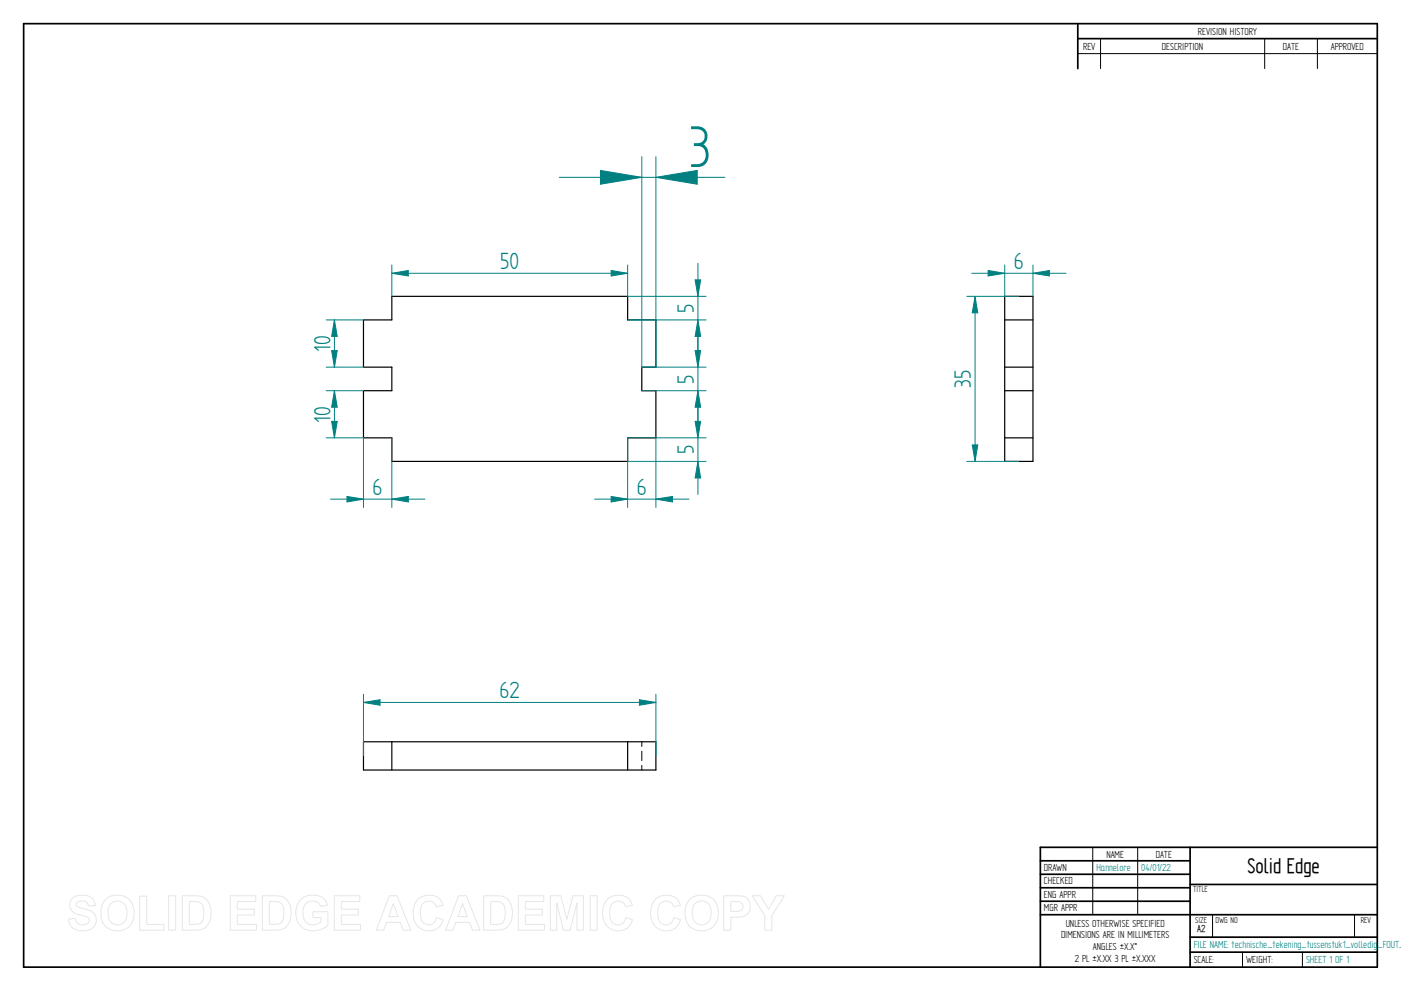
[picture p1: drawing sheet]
<svg xmlns="http://www.w3.org/2000/svg" width="594mm" height="420mm" viewBox="0 0 594 420" stroke-linecap="round" stroke-linejoin="round" font-family="sans-serif">
<g fill="none" stroke="#000" stroke-width=".72">
<path d="M10 10h574v400h-574zM457 10v19.1M457 16.4h127M504.6 359.2v50.8M584 359.2h-142.9v50.8M441.1 365h63.5M441.1 370.7h63.5M441.1 376.4h63.5M504.6 375h79.4M441.1 382.1h63.5M441.1 387.8h142.9M504.6 397.3h79.4"/>
<path d="M504.6 403.7h79.4"/>
</g>
<g fill="none" stroke="#000" stroke-width=".42">
<path d="M466.7 16.4v12.7M536.3 16.4v12.7M558.6 16.4v12.7M457 22.7h127M272.2 314.5v2M272.2 318.5v4M272.2 324.5v2M463.4 359.2v28.6M482.4 359.2v28.6M514.2 387.9v9.4M574.4 387.9v9.4M526.9 403.7v6.3"/>
<path d="M552.3 403.7v6.3"/>
</g>
<path d="M154.1 135.6h12.1v-10h99.9v10h12v20.1h-5.9v10h5.9v19.9h-12v10h-99.9v-10h-12.1v-19.9h12.1v-10h-12.1zM426 135.6h12M426 125.6h12v70h-12zM426 155.7h12M426 165.7h12M426 185.6h12M154.1 314.5h124v12h-124zM166.2 314.5v12M266.1 314.5v12" fill="none" stroke="#000" stroke-width=".51"/>
<path d="M166.2 112.4v13.2M259.2 114.7l6.9 1.2-6.9 1.1zM266.1 112.4v13.2" fill="none" stroke="#008080" stroke-width=".42"/>
<path d="M259.2 114.7l6.9 1.2-6.9 1.1z" fill="#008080"/>
<path d="M166.2 115.9l6.9-1.2v2.3z" fill="none" stroke="#008080" stroke-width=".42"/>
<path d="M166.2 115.9l6.9-1.2v2.3z" fill="#008080"/>
<path d="M166.2 115.9h99.9M426 112.4v13.2M438 115.9l7-1.2v2.3zM438 112.4v13.2" fill="none" stroke="#008080" stroke-width=".42"/>
<path d="M438 115.9l7-1.2v2.3z" fill="#008080"/>
<path d="M419 114.7l7 1.2-7 1.1z" fill="none" stroke="#008080" stroke-width=".42"/>
<path d="M419 114.7l7 1.2-7 1.1z" fill="#008080"/>
<path d="M412 115.9h40M138.3 135.6h15.8M141.8 135.6l1.2 7h-2.4zM138.3 155.7h15.8" fill="none" stroke="#008080" stroke-width=".42"/>
<path d="M141.8 135.6l1.2 7h-2.4z" fill="#008080"/>
<path d="M140.6 148.6h2.4l-1.2 7.1z" fill="none" stroke="#008080" stroke-width=".42"/>
<path d="M140.6 148.6h2.4l-1.2 7.1z" fill="#008080"/>
<path d="M141.8 135.6v20.1M272.2 155.7h27.2M272.2 165.7h27.2M295.9 165.7l1.2 6.9h-2.3z" fill="none" stroke="#008080" stroke-width=".42"/>
<path d="M295.9 165.7l1.2 6.9h-2.3z" fill="#008080"/>
<path d="M294.8 148.6h2.3l-1.2 7.1z" fill="none" stroke="#008080" stroke-width=".42"/>
<path d="M294.8 148.6h2.3l-1.2 7.1z" fill="#008080"/>
<path d="M266.1 135.6h33.3M266.1 125.6h33.3M295.9 135.6l1.2 7h-2.3zM295.9 141.6v38" fill="none" stroke="#008080" stroke-width=".42"/>
<path d="M295.9 135.6l1.2 7h-2.3z" fill="#008080"/>
<path d="M294.8 118.7h2.3l-1.2 6.9z" fill="none" stroke="#008080" stroke-width=".42"/>
<path d="M294.8 118.7h2.3l-1.2 6.9z" fill="#008080"/>
<path d="M295.9 111.6v38M409.9 125.6h22.1M413.5 125.6l1.1 7h-2.3zM409.9 195.6h22.1" fill="none" stroke="#008080" stroke-width=".42"/>
<path d="M413.5 125.6l1.1 7h-2.3z" fill="#008080"/>
<path d="M412.3 188.6h2.3l-1.1 7z" fill="none" stroke="#008080" stroke-width=".42"/>
<path d="M412.3 188.6h2.3l-1.1 7z" fill="#008080"/>
<path d="M413.5 125.6v70M154.1 294.3v26.2M154.1 297.8l7.1-1.1v2.3zM278.1 294.3v26.2" fill="none" stroke="#008080" stroke-width=".42"/>
<path d="M154.1 297.8l7.1-1.1v2.3z" fill="#008080"/>
<path d="M271.1 296.7l7 1.1-7 1.2z" fill="none" stroke="#008080" stroke-width=".42"/>
<path d="M271.1 296.7l7 1.1-7 1.2z" fill="#008080"/>
<path d="M266.1 185.6v29.5M278.1 185.6v29.5M259.2 210.5l6.9 1.1-6.9 1.2zM154.1 297.8h124" fill="none" stroke="#008080" stroke-width=".42"/>
<path d="M259.2 210.5l6.9 1.1-6.9 1.2z" fill="#008080"/>
<path d="M278.1 211.6l7.1-1.1v2.3z" fill="none" stroke="#008080" stroke-width=".42"/>
<path d="M278.1 211.6l7.1-1.1v2.3z" fill="#008080"/>
<path d="M266.1 195.6h33.3M266.1 185.6h33.3M295.9 195.6l1.2 7h-2.3zM252.1 211.6h40" fill="none" stroke="#008080" stroke-width=".42"/>
<path d="M295.9 195.6l1.2 7h-2.3z" fill="#008080"/>
<path d="M294.8 178.6h2.3l-1.2 7z" fill="none" stroke="#008080" stroke-width=".42"/>
<path d="M294.8 178.6h2.3l-1.2 7z" fill="#008080"/>
<path d="M138.3 165.7h15.8M141.8 165.7l1.2 6.9h-2.4zM295.9 171.6v38M138.3 185.6h15.8" fill="none" stroke="#008080" stroke-width=".42"/>
<path d="M141.8 165.7l1.2 6.9h-2.4z" fill="#008080"/>
<path d="M140.6 178.6h2.4l-1.2 7z" fill="none" stroke="#008080" stroke-width=".42"/>
<path d="M140.6 178.6h2.4l-1.2 7z" fill="#008080"/>
<path d="M141.8 165.7v19.9M154.1 185.6v29.5M166.2 185.6v29.5M147.1 210.5l7 1.1-7 1.2z" fill="none" stroke="#008080" stroke-width=".42"/>
<path d="M147.1 210.5l7 1.1-7 1.2z" fill="#008080"/>
<path d="M166.2 211.6l6.9-1.1v2.3z" fill="none" stroke="#008080" stroke-width=".42"/>
<path d="M166.2 211.6l6.9-1.1v2.3z" fill="#008080"/>
<path d="M254.6 72.3l17.6 2.9-17.6 2.9zM272.2 66.4v89.3M278.1 66.4v89.3M140.2 211.6h40" fill="none" stroke="#008080" stroke-width=".42"/>
<path d="M254.6 72.3l17.6 2.9-17.6 2.9z" fill="#008080"/>
<path d="M278.1 75.2l17.5-2.9v5.8z" fill="none" stroke="#008080" stroke-width=".42"/>
<path d="M278.1 75.2l17.5-2.9v5.8z" fill="#008080"/>
<path d="M237.1 75.2h70.3" fill="none" stroke="#008080" stroke-width=".42"/>
<g fill="none" stroke="#e6e6e6" stroke-width=".42">
<path d="M59.3 379.9h2.9v12h7.3v2.5h-10.2zM71.5 379.8h3v14.6h-3zM77.3 379.8h5.3a6.1 6.1 0 0 1 6.9 6.7 6.4 6.4 0 0 1-6.7 7.9h-5.5zM97.7 379.8h10.8v2.4h-7.9v3.3h7.3v2.4h-7.3v4h8.1v2.5h-11zM111.2 379.8h5.4a6.1 6.1 0 0 1 6.8 6.7 6.4 6.4 0 0 1-6.7 7.9h-5.5zM141.8 379.8h10.8v2.4h-7.9v3.3h7.3v2.4h-7.3v4h8.2v2.5h-11.1zM165.1 379.8h3.3l5.8 14.6h-3.2l-1.3-3.3h-5.8l-1.2 3.3h-3.2zM194.5 379.8h3.2l5.9 14.6h-3.2l-1.3-3.3h-5.8l-1.2 3.3h-3.2zM205.1 379.8h5.3a6.1 6.1 0 0 1 6.9 6.7 6.4 6.4 0 0 1-6.7 7.9h-5.5zM219.8 379.8h10.8v2.4h-7.8v3.3h7.2v2.4h-7.2v4h8.1v2.5h-11.1zM233.4 379.8h4.4l2.6 9.9 2.5-9.9h4.5v14.6h-2.7l-.1-11.5-2.8 11.5h-2.9l-2.8-11.5v11.5h-2.7zM250.3 379.8h2.9v14.6h-2.9z"/>
<path d="M306.9 379.8h5.6a4.7 4.7 0 0 1 5.6 4.6 4.7 4.7 0 0 1-5.7 4.5h-2.5v5.5h-3zM318.9 379.8h3.5l3.5 5.7 3.3-5.7h3.4l-5.3 8.4v6.2h-3v-6.2zM30.7 380.8a7 7 0 0 1 9 .8l.7 2.4-2.9 .1a2.86 2.86 0 0 0-2.3-2.1 2.86 2.86 0 0 0-2.8 1.1 1.66 1.66 0 0 0 1.8 1.8l2 .5a4.6 4.6 0 0 1 4.2 6.6 6.8 6.8 0 0 1-8.7 2 5 5 0 0 1-2.7-4.3l2.9-.3a3.2 3.2 0 0 0 2.5 2.7 3.2 3.2 0 0 0 3.4-1.6 2.11 2.11 0 0 0-2.4-2.2l-.6-.1a5.2 5.2 0 0 1-5.3-4.6l.4-1.7zM44.7 381.4a7.3 7.3 0 0 1 8.9-.9 7.3 7.3 0 0 1 3.2 8.3 7.1 7.1 0 0 1-8.6 5.7 7.1 7.1 0 0 1-5.4-8.8 6.9 6.9 0 0 1 1.9-4.3zM46.9 383.2a4.1 4.1 0 0 1 4.9-.7 4.1 4.1 0 0 1 2 4.5 4.1 4.1 0 0 1-2 4.6 4.1 4.1 0 0 1-4.9-.8 7.1 7.1 0 0 1 0-7.6zM80.3 382.2h1.9a3.5 3.5 0 0 1 4.2 4.2v1.3a3.4 3.4 0 0 1-4 4.2h-2.1zM114.2 382.2h2a3.5 3.5 0 0 1 4.2 4.2v1.3a3.4 3.4 0 0 1-4 4.2h-2.2zM127.3 381.6a7.8 7.8 0 0 1 10.5-.1l1.1 2.3-2.9 .5a4 4 0 0 0-4.9-2.1 4 4 0 0 0-2.6 4.7 4.5 4.5 0 0 0 2.3 4.8 4.5 4.5 0 0 0 5.3-.8v-1.9h-3.4v-2.5h6.4v5.9a8.6 8.6 0 0 1-12.5-.9 8.9 8.9 0 0 1 .7-9.9zM166.7 383.2l2.1 5.4h-4zM177.1 381.5a6.4 6.4 0 0 1 10.8 2.3l-3 .7a3.5 3.5 0 0 0-4.1-2.3 3.5 3.5 0 0 0-2.5 4.1 5.2 5.2 0 0 0 2.1 5.5 3.3 3.3 0 0 0 4.7-2.8l2.8 .9a6.5 6.5 0 0 1-7.6 4.6 6.5 6.5 0 0 1-5.1-7.3 8 8 0 0 1 1.9-5.7zM196.1 383.2l2.1 5.4h-4zM208.1 382.2h1.9a3.5 3.5 0 0 1 4.2 4.2v1.3a3.4 3.4 0 0 1-4 4.2h-2.1z"/>
<path d="M257.4 381.5a6.4 6.4 0 0 1 10.8 2.3l-2.9 .7a3.5 3.5 0 0 0-4.2-2.3 3.5 3.5 0 0 0-2.5 4.1 5.2 5.2 0 0 0 2.1 5.5 3.3 3.3 0 0 0 4.7-2.8l2.8 .9a6.5 6.5 0 0 1-7.6 4.6 6.5 6.5 0 0 1-5.1-7.3 8 8 0 0 1 1.9-5.7zM277.7 381.5a6.4 6.4 0 0 1 10.8 2.3l-2.9 .7a3.5 3.5 0 0 0-4.2-2.3 3.5 3.5 0 0 0-2.5 4.1 5.2 5.2 0 0 0 2.1 5.5 3.3 3.3 0 0 0 4.7-2.8l2.9 .9a6.5 6.5 0 0 1-7.7 4.6 6.5 6.5 0 0 1-5-7.3 8 8 0 0 1 1.8-5.7zM292.5 381.4a7.3 7.3 0 0 1 8.8-.9 7.3 7.3 0 0 1 3.2 8.3 7.1 7.1 0 0 1-8.5 5.7 7.1 7.1 0 0 1-5.4-8.8 6.9 6.9 0 0 1 1.9-4.3zM294.6 383.2a4.1 4.1 0 0 1 4.9-.7 4.1 4.1 0 0 1 2.1 4.5 4.1 4.1 0 0 1-2 4.6 4.1 4.1 0 0 1-5-.8 7.1 7.1 0 0 1 0-7.6zM309.9 382.2h2a2.25 2.25 0 0 1 2.6 .7 2.25 2.25 0 0 1 0 2.8 3.7 3.7 0 0 1-3 .7h-1.6z"/>
</g>
<text font-size="28.1" fill="#008080" x="292.1" y="70.8">3</text>
<g font-size="11.3" fill="#008080">
<text x="212.1" y="114.1">50</text>
<text x="429.9" y="114.1">6</text>
<text x="294.2" y="132.6" transform="rotate(-90 294.2 132.6)">5</text>
<text x="140.1" y="149.1" transform="rotate(-90 140.1 149.1)">10</text>
<text x="294.2" y="162.6" transform="rotate(-90 294.2 162.6)">5</text>
<text x="411.7" y="164.5" transform="rotate(-90 411.7 164.5)">35</text>
<text x="140.1" y="179.2" transform="rotate(-90 140.1 179.2)">10</text>
<text x="294.2" y="192.6" transform="rotate(-90 294.2 192.6)">5</text>
<text x="158" y="209.9">6</text>
<text x="270" y="209.9">6</text>
<text x="211.8" y="296.1">62</text>
</g>
<text font-size="10.1" x="529" y="370.2">Solid Edge</text>
<g font-size="4.9">
<text x="507.9" y="14.7">REVISION HISTORY</text>
<text x="459.3" y="21">REV</text>
<text x="492.7" y="21">DESCRIPTION</text>
<text x="544" y="21">DATE</text>
<text x="564.3" y="21">APPROVED</text>
<text x="469.1" y="363.6">NAME</text>
<text x="490.1" y="363.6">DATE</text>
<text x="442.7" y="369.3">DRAWN</text>
<text x="442.7" y="375">CHECKED</text>
<text x="442.7" y="380.7">ENG APPR</text>
<text x="442.7" y="386.4">MGR APPR</text>
<text x="451.9" y="392.9">UNLESS OTHERWISE SPECIFIED</text>
<text x="449.9" y="397.9">DIMENSIONS ARE IN MILLIMETERS</text>
<text x="455.7" y="407.8">2 PL ±X.XX 3 PL ±X.XXX</text>
<text x="463.5" y="402.9">ANGLES ±X.X°</text>
<text x="506.2" y="408.3">SCALE:</text>
<text x="528.4" y="408.3">WEIGHT:</text>
</g>
<g font-size="4.9" fill="#008080">
<text x="464.9" y="369.3">Hannelore</text>
<text x="483.9" y="369.3">04/01/22</text>
<text x="506.2" y="402">FILE NAME: technische_tekening_tussenstuk1_volledig_FOUT_</text>
<text x="553.8" y="408.4">SHEET 1 OF 1</text>
</g>
<text font-size="4.8" x="507.7" y="395.3">A2</text>
<g font-size="4.1">
<text x="505.9" y="378.3">TITLE</text>
<text x="506.9" y="391.1">SIZE</text>
<text x="515.4" y="391.1">DWG NO</text>
<text x="577" y="391.1">REV</text>
</g>
</svg>
